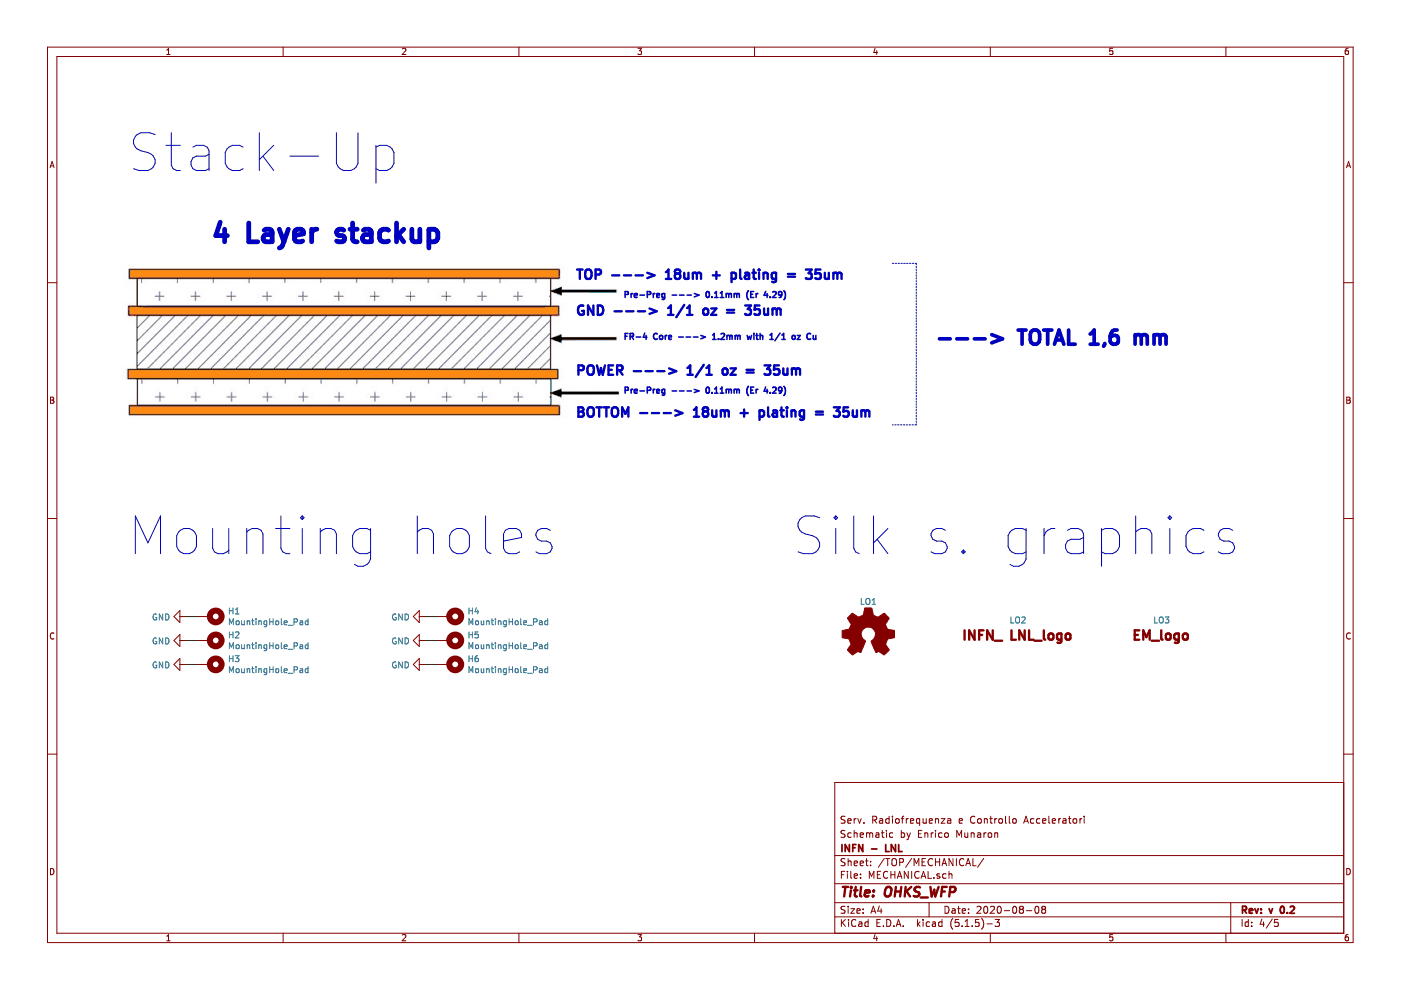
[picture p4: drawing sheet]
EESchema Schematic File Version 4
EELAYER 30 0
EELAYER END
$Descr A4 11693 8268
encoding utf-8
Sheet 4 5
Title "OHKS_WFP"
Date "2020-08-08"
Rev "v 0.2"
Comp "INFN - LNL"
Comment1 "Schematic by Enrico Munaron"
Comment2 "Serv. Radiofrequenza e Controllo Acceleratori"
Comment3 ""
Comment4 ""
$EndDescr
$Comp
L Mechanical:MountingHole_Pad H?
U 1 1
P 1750 5150
AR Path="/5EA88A8C" Ref="H?"  Part="1" 
AR Path="/5EA85A31/5EA88A8C" Ref="H1"  Part="1" 
AR Path="/5E847863/5E847AB1/5EA88A8C" Ref="H1"  Part="1" 
F 0 "H1" V 1704 5300 50  0000 L CNN
F 1 "MountingHole_Pad" V 1795 5300 50  0000 L CNN
F 2 "MountingHole:MountingHole_3.2mm_M3_Pad_Via" H 1750 5150 50  0001 C CNN
F 3 "~" H 1750 5150 50  0001 C CNN
	1    1750 5150
	0    1    1    0   
$EndComp
Wire Wire Line
	1550 5150 1650 5150
$Comp
L Mechanical:MountingHole_Pad H?
U 1 1
P 1750 5350
AR Path="/5EA88A99" Ref="H?"  Part="1" 
AR Path="/5EA85A31/5EA88A99" Ref="H2"  Part="1" 
AR Path="/5E847863/5E847AB1/5EA88A99" Ref="H2"  Part="1" 
F 0 "H2" V 1704 5500 50  0000 L CNN
F 1 "MountingHole_Pad" V 1795 5500 50  0000 L CNN
F 2 "MountingHole:MountingHole_3.2mm_M3_Pad_Via" H 1750 5350 50  0001 C CNN
F 3 "~" H 1750 5350 50  0001 C CNN
	1    1750 5350
	0    1    1    0   
$EndComp
Wire Wire Line
	1550 5350 1650 5350
$Comp
L Mechanical:MountingHole_Pad H?
U 1 1
P 1750 5550
AR Path="/5EA88AA6" Ref="H?"  Part="1" 
AR Path="/5EA85A31/5EA88AA6" Ref="H3"  Part="1" 
AR Path="/5E847863/5E847AB1/5EA88AA6" Ref="H3"  Part="1" 
F 0 "H3" V 1704 5700 50  0000 L CNN
F 1 "MountingHole_Pad" V 1795 5700 50  0000 L CNN
F 2 "MountingHole:MountingHole_3.2mm_M3_Pad_Via" H 1750 5550 50  0001 C CNN
F 3 "~" H 1750 5550 50  0001 C CNN
	1    1750 5550
	0    1    1    0   
$EndComp
Wire Wire Line
	1550 5550 1650 5550
$Comp
L Mechanical:MountingHole_Pad H?
U 1 1
P 3750 5150
AR Path="/5EA88AB3" Ref="H?"  Part="1" 
AR Path="/5EA85A31/5EA88AB3" Ref="H4"  Part="1" 
AR Path="/5E847863/5E847AB1/5EA88AB3" Ref="H4"  Part="1" 
F 0 "H4" V 3704 5300 50  0000 L CNN
F 1 "MountingHole_Pad" V 3795 5300 50  0000 L CNN
F 2 "MountingHole:MountingHole_3.2mm_M3_Pad_Via" H 3750 5150 50  0001 C CNN
F 3 "~" H 3750 5150 50  0001 C CNN
	1    3750 5150
	0    1    1    0   
$EndComp
Wire Wire Line
	3550 5150 3650 5150
$Comp
L power:GND #PWR?
U 1 1
P 1550 5150
AR Path="/5E847863/5E847AAD/619E57C0" Ref="#PWR?"  Part="1" 
AR Path="/5E847863/5E847AB1/619E57C0" Ref="#PWR0101"  Part="1" 
F 0 "#PWR0101" H 1550 4900 50  0001 C CNN
F 1 "GND" V 1555 5022 50  0000 R CNN
F 2 "" H 1550 5150 50  0001 C CNN
F 3 "" H 1550 5150 50  0001 C CNN
	1    1550 5150
	0    1    1    0   
$EndComp
$Comp
L power:GND #PWR?
U 1 1
P 1550 5350
AR Path="/5E847863/5E847AAD/619E5A2A" Ref="#PWR?"  Part="1" 
AR Path="/5E847863/5E847AB1/619E5A2A" Ref="#PWR0102"  Part="1" 
F 0 "#PWR0102" H 1550 5100 50  0001 C CNN
F 1 "GND" V 1555 5222 50  0000 R CNN
F 2 "" H 1550 5350 50  0001 C CNN
F 3 "" H 1550 5350 50  0001 C CNN
	1    1550 5350
	0    1    1    0   
$EndComp
$Comp
L power:GND #PWR?
U 1 1
P 1550 5550
AR Path="/5E847863/5E847AAD/619E5CAE" Ref="#PWR?"  Part="1" 
AR Path="/5E847863/5E847AB1/619E5CAE" Ref="#PWR0103"  Part="1" 
F 0 "#PWR0103" H 1550 5300 50  0001 C CNN
F 1 "GND" V 1555 5422 50  0000 R CNN
F 2 "" H 1550 5550 50  0001 C CNN
F 3 "" H 1550 5550 50  0001 C CNN
	1    1550 5550
	0    1    1    0   
$EndComp
$Comp
L power:GND #PWR?
U 1 1
P 3550 5150
AR Path="/5E847863/5E847AAD/619E5DF4" Ref="#PWR?"  Part="1" 
AR Path="/5E847863/5E847AB1/619E5DF4" Ref="#PWR0104"  Part="1" 
F 0 "#PWR0104" H 3550 4900 50  0001 C CNN
F 1 "GND" V 3555 5022 50  0000 R CNN
F 2 "" H 3550 5150 50  0001 C CNN
F 3 "" H 3550 5150 50  0001 C CNN
	1    3550 5150
	0    1    1    0   
$EndComp
$Comp
L Mechanical:MountingHole_Pad H?
U 1 1
P 3750 5350
AR Path="/619EB32F" Ref="H?"  Part="1" 
AR Path="/5EA85A31/619EB32F" Ref="H?"  Part="1" 
AR Path="/5E847863/5E847AB1/619EB32F" Ref="H5"  Part="1" 
F 0 "H5" V 3704 5500 50  0000 L CNN
F 1 "MountingHole_Pad" V 3795 5500 50  0000 L CNN
F 2 "MountingHole:MountingHole_3.2mm_M3_Pad_Via" H 3750 5350 50  0001 C CNN
F 3 "~" H 3750 5350 50  0001 C CNN
	1    3750 5350
	0    1    1    0   
$EndComp
Wire Wire Line
	3550 5350 3650 5350
$Comp
L power:GND #PWR?
U 1 1
P 3550 5350
AR Path="/5E847863/5E847AAD/619EB336" Ref="#PWR?"  Part="1" 
AR Path="/5E847863/5E847AB1/619EB336" Ref="#PWR057"  Part="1" 
F 0 "#PWR057" H 3550 5100 50  0001 C CNN
F 1 "GND" V 3555 5222 50  0000 R CNN
F 2 "" H 3550 5350 50  0001 C CNN
F 3 "" H 3550 5350 50  0001 C CNN
	1    3550 5350
	0    1    1    0   
$EndComp
$Comp
L Mechanical:MountingHole_Pad H?
U 1 1
P 3750 5550
AR Path="/619EB48C" Ref="H?"  Part="1" 
AR Path="/5EA85A31/619EB48C" Ref="H?"  Part="1" 
AR Path="/5E847863/5E847AB1/619EB48C" Ref="H6"  Part="1" 
F 0 "H6" V 3704 5700 50  0000 L CNN
F 1 "MountingHole_Pad" V 3795 5700 50  0000 L CNN
F 2 "MountingHole:MountingHole_3.2mm_M3_Pad_Via" H 3750 5550 50  0001 C CNN
F 3 "~" H 3750 5550 50  0001 C CNN
	1    3750 5550
	0    1    1    0   
$EndComp
Wire Wire Line
	3550 5550 3650 5550
$Comp
L power:GND #PWR?
U 1 1
P 3550 5550
AR Path="/5E847863/5E847AAD/619EB493" Ref="#PWR?"  Part="1" 
AR Path="/5E847863/5E847AB1/619EB493" Ref="#PWR058"  Part="1" 
F 0 "#PWR058" H 3550 5300 50  0001 C CNN
F 1 "GND" V 3555 5422 50  0000 R CNN
F 2 "" H 3550 5550 50  0001 C CNN
F 3 "" H 3550 5550 50  0001 C CNN
	1    3550 5550
	0    1    1    0   
$EndComp
$Comp
L Graphic:Logo_Open_Hardware_Small LO1
U 1 1
P 7250 5300
F 0 "LO1" H 7250 5575 50  0000 C CNN
F 1 "Logo_Open_Hardware_Small" H 7250 5075 50  0001 C CNN
F 2 "Symbol:OSHW-Logo_5.7x6mm_SilkScreen" H 7250 5300 50  0001 C CNN
F 3 "~" H 7250 5300 50  0001 C CNN
	1    7250 5300
	1    0    0    -1  
$EndComp
$Comp
L WFP_v2_0:Logo_INFN_LNL #LOGO?
U 1 1
P 8500 5300
AR Path="/619EC830" Ref="#LOGO?"  Part="1" 
AR Path="/5E847863/5E847AB1/619EC830" Ref="LO2"  Part="1" 
F 0 "LO2" H 8500 5420 50  0000 C CNN
F 1 "Logo_INFN_LNL" H 8500 5160 50  0001 C CNN
F 2 "WFP_v2_0_Hardware:INFN_LNL_Logo" H 8500 5300 50  0001 C CNN
F 3 "~" H 8500 5300 50  0001 C CNN
	1    8500 5300
	1    0    0    -1  
$EndComp
Text Notes 5200 2500 0    50   ~ 10
Pre-Preg ---> 0.11mm (Er 4.29)
Text Notes 4800 2350 0    79   ~ 16
TOP ---> 18um + plating = 35um
Text Notes 4800 2650 0    79   ~ 16
GND ---> 1/1 oz = 35um
Text Notes 4800 3150 0    79   ~ 16
POWER ---> 1/1 oz = 35um
Text Notes 4800 3500 0    79   ~ 16
BOTTOM ---> 18um + plating = 35um
Text Notes 5200 3300 0    50   ~ 10
Pre-Preg ---> 0.11mm (Er 4.29)
Text Notes 5200 2850 0    50   ~ 10
FR-4 Core ---> 1.2mm with 1/1 oz Cu
Text Notes 1750 2050 0    157  ~ 31
4 Layer stackup
Text Notes 1050 1450 0    315  ~ 0
Stack-Up
Text Notes 1050 4650 0    315  ~ 0
Mounting holes
Text Notes 6600 4650 0    315  ~ 0
Silk s. graphics
$Comp
L WFP_v2_0:Logo_EM LO3
U 1 1
P 9700 5300
F 0 "LO3" H 9700 5420 50  0000 C CNN
F 1 "Logo_EM" H 9700 5160 50  0001 C CNN
F 2 "WFP_v2_0_Hardware:EM_Logo_13x9" H 9700 5300 50  0001 C CNN
F 3 "~" H 9700 5300 50  0001 C CNN
	1    9700 5300
	1    0    0    -1  
$EndComp
Text Notes 7800 2900 0    118  ~ 24
---> TOTAL 1,6 mm
Wire Notes Line
	7450 2200 7650 2200
Wire Notes Line
	7650 2200 7650 3550
Wire Notes Line
	7650 3550 7450 3550
$EndSCHEMATC
